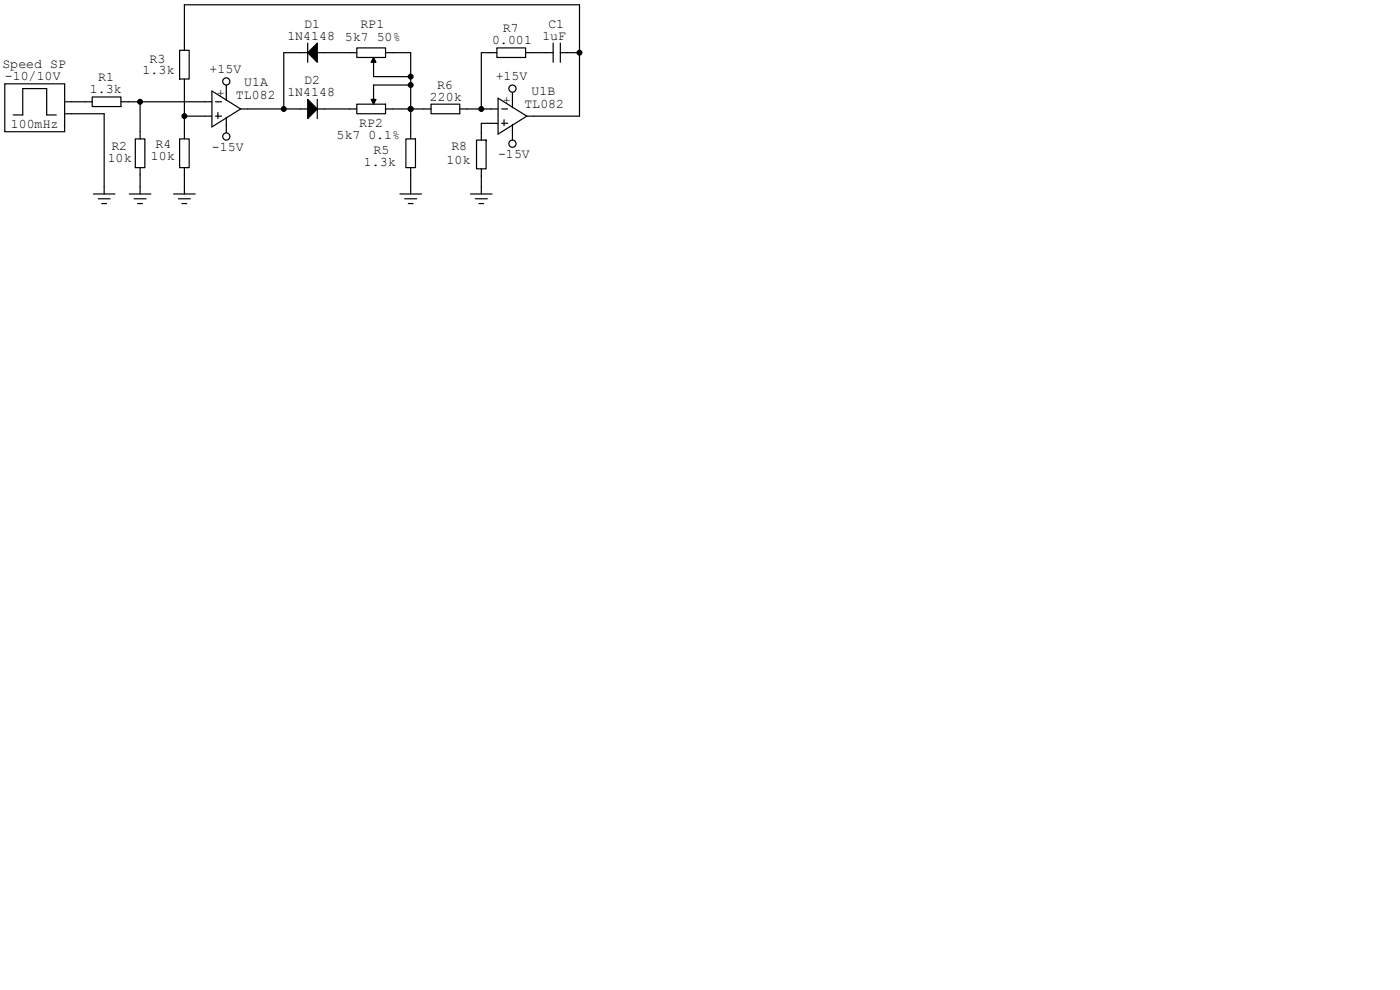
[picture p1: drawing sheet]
<svg xmlns="http://www.w3.org/2000/svg" width="297mm" height="210mm" viewBox="0 0 297 210" stroke-linecap="round" stroke-linejoin="round" font-family="sans-serif">
<path d="M45 19.3l6.1 3.8-6.1 3.8zM48 18v1.6M48 19.8v1.5M43.4 21.6h1.6M43.4 24.6h1.6M45.7 21.6h1.3M45.7 24.6h1.3M46.2 23.9v1.2M48 24.9v1.5M51.1 23.1h1.5" fill="none" stroke="#000" stroke-width=".25"/>
<circle cx="48" cy="17.3" r=".76" fill="#fff" stroke="#000" stroke-width=".25"/>
<path d="M48 26.7v1.5" fill="none" stroke="#000" stroke-width=".25"/>
<circle cx="48" cy="29" r=".76" fill="#fff" stroke="#000" stroke-width=".25"/>
<path d="M29.7 39.6v1.5M39.1 39.6v1.5M27.4 41.1h4.6M28.4 42.2h2.6M29.2 43.2h1M36.8 41.1h4.6M37.8 42.2h2.6M38.6 43.2h1" fill="none" stroke="#000" stroke-width=".25"/>
<path d="M1 17.8h12.7v10.1h-12.7z" fill-rule="evenodd" fill="#fff" stroke="#000" stroke-width=".25"/>
<g fill="none" stroke="#000" stroke-width=".25">
<path d="M63.8 11.2h1.5M65.3 9.1v4.1M67.3 11.2h1.5M74.2 11.2h1.5M75.7 10.2h6.1v2h-6.1zM79.2 12.7v1.5M81.8 11.2h1.5M108.7 19.6v1.5M115.8 11.2h1.5M117.3 9.1v4.1M118.9 11.2h1.5M118.9 9.1v4.1"/>
<path d="M2.8 24.4h2v-5.6h5.1v5.6h2M13.7 21.6h1.5M13.7 24.1h1.5M22.1 39.6v1.5M63.8 23.1h1.5M67.3 21.1v4M67.3 23.1h1.5M74.2 23.1h1.5M75.7 22.1h6.1v2h-6.1zM79.2 20.1v1.5M81.8 23.1h1.5M87.1 39.6v1.5"/>
<path d="M19.8 41.1h4.6M20.8 42.2h2.6M21.6 43.2h1M84.8 41.1h4.6M85.9 42.2h2.5M86.6 43.2h1"/>
</g>
<path d="M65.3 11.2l2-2.1v4.1zM79.2 12.2l.6 1h-1.1zM65.3 21.1l2 2-2 2zM78.7 21.1h1.1l-.6 1z" fill="#000" stroke="#000" stroke-width=".25"/>
<circle cx="108.7" cy="18.8" r=".76" fill="#fff" stroke="#000" stroke-width=".25"/>
<path d="M108.7 28.2v1.5" fill="none" stroke="#000" stroke-width=".25"/>
<circle cx="108.7" cy="30.5" r=".76" fill="#fff" stroke="#000" stroke-width=".25"/>
<g fill="none" stroke="#000" stroke-width=".25">
<path d="M38.1 10.7h2v6.1h-2zM39.1 10.7v-9.7h83.8v23.6h-11.1M39.1 16.8v12.7M48 19.6v.2M63.8 11.2h-3.6v11.9M68.8 11.2h5.4M79.2 14.2v2.1h7.9M83.3 11.2h3.8v18.3M87.1 18h-7.9v2.1M105.4 10.2h6.1v2h-6.1zM105.4 11.2h-3.3v11.9M111.5 11.2h4.3"/>
<path d="M120.4 11.2h2.5M15.2 21.6h4.4M15.2 24.1h6.9v15.5M19.6 20.6h6.1v2h-6.1zM25.7 21.6h17.7M28.7 29.5h2v6.1h-2zM29.7 21.6v7.9M29.7 35.6v4M38.1 29.5h2v6.1h-2zM39.1 24.6h4.3M39.1 35.6v4M48 26.4v.3"/>
<path d="M52.6 23.1h11.2M68.8 23.1h5.4M83.3 23.1h8.1M86.1 29.5h2v6.1h-2zM87.1 35.6v4M91.4 22.1h6.1v2h-6.1zM97.5 23.1h8.2M101.1 29.7h2v6.1h-2zM102.1 35.8v5.3M105.7 26.2h-3.6v3.5M105.7 20.8l6.1 3.8-6.1 3.8zM106.4 23.1h1.3"/>
<path d="M106.4 26.2h1.3M106.9 25.4v1.3M108.7 21.1v1.8M108.7 26.4v1.8M99.8 41.1h4.6M100.8 42.2h2.6M101.6 43.2h1"/>
</g>
<g fill="#000" stroke="#000" stroke-width=".25">
<circle cx="87.1" cy="18" r=".51"/>
<circle cx="87.1" cy="16.3" r=".51"/>
<circle cx="122.9" cy="11.2" r=".51"/>
<circle cx="29.7" cy="21.6" r=".51"/>
<circle cx="39.1" cy="24.6" r=".51"/>
<circle cx="60.2" cy="23.1" r=".51"/>
<circle cx="87.1" cy="23.1" r=".51"/>
<circle cx="102.1" cy="23.1" r=".51"/>
</g>
<g font-size="2.8">
<text x="64.5" y="5.8">D1</text>
<text x="76.5" y="5.8">RP1</text>
<text x="116.3" y="5.8">C1</text>
<text x="61" y="8.4">1N4148</text>
<text x="73.1" y="8.6">5k7 50%</text>
<text x="104.4" y="9.4">0.001</text>
<text x="106.7" y="6.9">R7</text>
<text x="115.1" y="8.4">1uF</text>
<text x=".5" y="14.5">Speed SP</text>
<text x="1" y="17">-10/10V</text>
<text x="20.8" y="17.3">R1</text>
<text x="30.2" y="15.7">1.3k</text>
<text x="31.7" y="13.5">R3</text>
<text x="44.4" y="15.5">+15V</text>
<text x="64.5" y="17.8">D2</text>
<text x="105.2" y="17">+15V</text>
<text x="19" y="19.8">1.3k</text>
<text x="46" y="20.6">+</text>
<text x="50" y="21.1">TL082</text>
<text x="51.8" y="18.3">U1A</text>
<text x="61" y="20.3">1N4148</text>
<text x="91.2" y="21.3">220k</text>
<text x="92.7" y="18.8">R6</text>
<text x="106.7" y="22.1">+</text>
<text x="111.2" y="22.9">TL082</text>
<text x="112.8" y="20.1">U1B</text>
<text x="2.3" y="27.2">100mHz</text>
<text x="71.4" y="29.5">5k7 0.1%</text>
<text x="76.2" y="26.9">RP2</text>
<text x="22.9" y="34.3">10k</text>
<text x="23.6" y="31.8">R2</text>
<text x="32" y="34">10k</text>
<text x="33" y="31.5">R4</text>
<text x="45" y="32">-15V</text>
<text x="77.2" y="35.3">1.3k</text>
<text x="79.2" y="32.8">R5</text>
<text x="94.7" y="34.8">10k</text>
<text x="95.8" y="31.8">R8</text>
<text x="105.7" y="33.5">-15V</text>
</g>
</svg>
